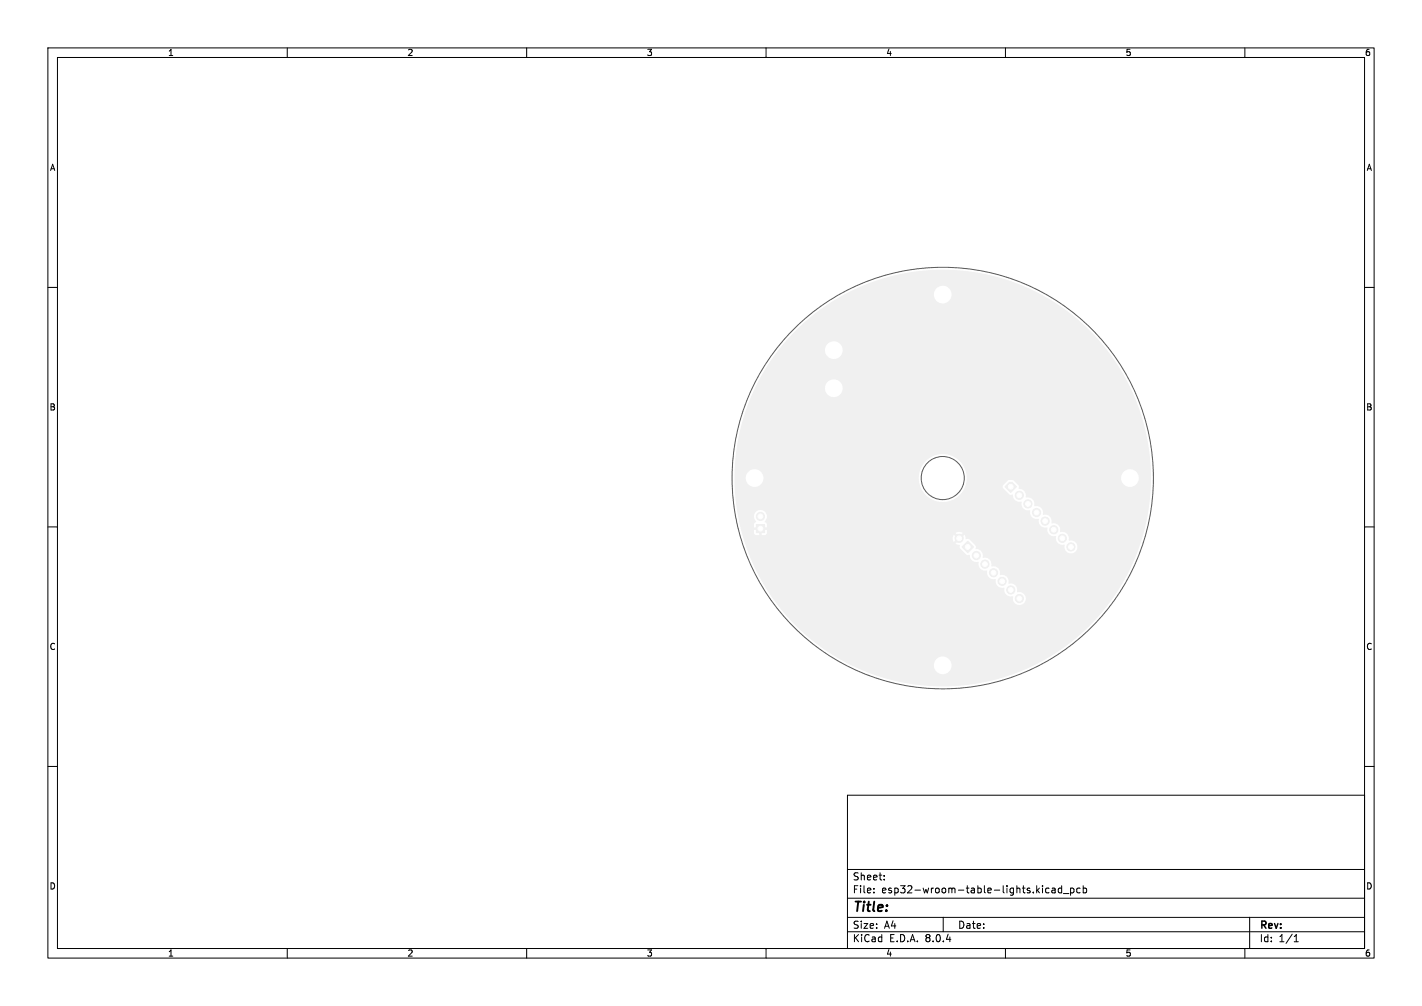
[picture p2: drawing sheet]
<svg xmlns="http://www.w3.org/2000/svg" width="297mm" height="210mm" viewBox="0 0 297 210" stroke-linecap="round" stroke-linejoin="round" font-family="sans-serif">
<g fill="#f0f0f0" stroke="#f0f0f0" stroke-width=".21">
<path d="M158 109.5h1.7v1.7h-1.7z"/>
<path d="M210.8 100.7h.6l.9 .9-1.2 1.2-1.2-1.2z"/>
<path d="M202.1 113l1.2 1.2-1.2 1.2-1.2-1.2z"/>
<circle cx="158.8" cy="107.8" r=".85"/>
<circle cx="212.9" cy="103.4" r=".85"/>
<circle cx="214.7" cy="105.2" r=".85"/>
<circle cx="216.5" cy="107" r=".85"/>
<circle cx="218.3" cy="108.8" r=".85"/>
<circle cx="220.1" cy="110.6" r=".85"/>
<circle cx="221.9" cy="112.4" r=".85"/>
<circle cx="223.7" cy="114.2" r=".85"/>
<circle cx="212.9" cy="125" r=".85"/>
<circle cx="211.1" cy="123.2" r=".85"/>
<circle cx="209.3" cy="121.4" r=".85"/>
<circle cx="207.5" cy="119.6" r=".85"/>
<circle cx="205.7" cy="117.8" r=".85"/>
<circle cx="203.9" cy="116" r=".85"/>
<circle cx="200.3" cy="112.4" r=".85"/>
</g>
<path d="M166.1 69a43.5 43.5 0 0 1 51.2-7.6h-18.5l-.1-.3a1.85 1.85 0 0 0-3-1 1.85 1.85 0 0 0 .5 3.1 1.85 1.85 0 0 0 2.6-1.8h18.5l1 .5a43.5 43.5 0 0 1 12.8 11.1h-55.1v-.3a1.85 1.85 0 0 0-3-1 1.85 1.85 0 0 0 .4 3.1 1.85 1.85 0 0 0 2.6-1.8h55.1l3 4.3 2 3.6h-60.1a1.85 1.85 0 0 0-2.8-1.4 1.85 1.85 0 0 0 0 3.1 1.85 1.85 0 0 0 2.8-1.4v-.3h60.1a43.4 43.4 0 0 1 4.3 18.8h-2.5l-.1-.3a1.85 1.85 0 0 0-2-1.4 1.85 1.85 0 0 0-1.6 1.8h-32.3v-.4a5 5 0 0 0-5.2-4.6 5 5 0 0 0-4.8 4.9h-32.4l-.1-.3a1.85 1.85 0 0 0-3-1 1.85 1.85 0 0 0 .5 3.1 1.85 1.85 0 0 0 2.6-1.8h32.4v.1a5 5 0 0 0 5 5 5 5 0 0 0 5-5h32.3v.1a1.85 1.85 0 0 0 1.9 1.8 1.85 1.85 0 0 0 1.8-2h2.5v.1a43.7 43.7 0 0 1-2.4 14.2v.2h-13a1.41 1.41 0 0 0-1.8-1.4 1.47 1.47 0 0 0-1.8-1.8 1.47 1.47 0 0 0-1.8-1.7 1.47 1.47 0 0 0-1.8-1.8 1.47 1.47 0 0 0-1.8-1.8 1.47 1.47 0 0 0-1.7-1.8 1.58 1.58 0 0 0-1.6-2v-.6l-1.2-1.1-1 .1-1 1v.6l1.3 1.3h.7a1.59 1.59 0 0 0 1.9 1.6 1.42 1.42 0 0 0 1.7 1.7l.1 .7 .2 .6h-55.2v-.2a1.37 1.37 0 0 0-2.1-.9 1.37 1.37 0 0 0-.2 2.2l-.4 .4v.8h.9v.5h-.9v.8l.4 .3h.7v-.9h.5v.9h.6l.4-.3 .1-.8h-.9v-.5h.9l-.1-.8-.4-.4 .4-.6 .1-.5h55.2l.6 .5h.9a1.47 1.47 0 0 0 1.8 1.8 1.47 1.47 0 0 0 1.8 1.8 1.47 1.47 0 0 0 1.8 1.8 1.39 1.39 0 0 0 1.1 1.8 1.39 1.39 0 0 0 1.6-1.3h13l-.4 1a43.5 43.5 0 0 1-4.9 9.3l-.3 .5h-18.1l-.1-.3a1.43 1.43 0 0 0-1.7-1.1 1.48 1.48 0 0 0-1.8-1.8 1.47 1.47 0 0 0-1.8-1.8 1.48 1.48 0 0 0-1.8-1.8 1.47 1.47 0 0 0-1.8-1.8 1.57 1.57 0 0 0-1.6-1.9l.1-.6-1.4-1.4h-.7l-.3-.9-.6 .7-.3-.4 .5-.7-.7-.2-.7 .3 .6 .6-.4 .4-.6-.7a1.32 1.32 0 0 0 0 1.5l.6-.6 .4 .4-.6 .6 .9 .3v.6l1.4 1.4 .7 .1a1.56 1.56 0 0 0 1.8 1.5 1.42 1.42 0 0 0 1.8 1.7 1.47 1.47 0 0 0 1.8 1.8 1.47 1.47 0 0 0 1.8 1.8 1.47 1.47 0 0 0 1.8 1.8 1.39 1.39 0 0 0 1 1.8 1.39 1.39 0 0 0 1.7-1.3h18.1l-.5 .6a43.4 43.4 0 0 1-15.7 13.2h-17.4l-.1-.3a1.85 1.85 0 0 0-3-1 1.85 1.85 0 0 0 .5 3.1 1.85 1.85 0 0 0 2.6-1.8h17.4l-1.8 .8a43.5 43.5 0 0 1-53.4-15.2 43.5 43.5 0 0 1 5.1-55.4z" fill="#f0f0f0"/>
<g fill="#fff" stroke="#fff" stroke-width=".21">
<circle cx="158.8" cy="110.3" r=".5"/>
<circle cx="158.8" cy="107.8" r=".5"/>
<circle cx="174.2" cy="81.1" r="1.6"/>
<circle cx="174.2" cy="73.1" r="1.6"/>
<circle cx="196.9" cy="61.5" r="1.6"/>
<circle cx="196.9" cy="138.9" r="1.6"/>
<circle cx="211.1" cy="101.6" r=".5"/>
<circle cx="212.9" cy="103.4" r=".5"/>
<circle cx="214.7" cy="105.2" r=".5"/>
<circle cx="216.5" cy="107" r=".5"/>
<circle cx="218.3" cy="108.8" r=".5"/>
<circle cx="220.1" cy="110.6" r=".5"/>
<circle cx="221.9" cy="112.4" r=".5"/>
<circle cx="223.7" cy="114.2" r=".5"/>
<circle cx="212.9" cy="125" r=".5"/>
<circle cx="211.1" cy="123.2" r=".5"/>
<circle cx="209.3" cy="121.4" r=".5"/>
<circle cx="207.5" cy="119.6" r=".5"/>
<circle cx="205.7" cy="117.8" r=".5"/>
<circle cx="203.9" cy="116" r=".5"/>
<circle cx="202.1" cy="114.2" r=".5"/>
<circle cx="200.3" cy="112.4" r=".5"/>
<circle cx="157.6" cy="99.8" r="1.6"/>
<circle cx="236" cy="99.8" r="1.6"/>
</g>
<g fill="none" stroke="#000" stroke-width=".21">
<path d="M10 10h277v190h-277zM12 12h273v186h-273zM60 10v2M110 10v2M160 10v2M210 10v2M260 10v2M10 60h2M285 60h2M10 110h2M285 110h2M10 160h2"/>
<path d="M285 160h2M177 166h108v32h-108zM60 198v2M110 198v2M160 198v2M177 194.5h108M177 191.5h108M177 187.5h108M177 181.5h108M182.5 186.3v.1M182.5 185.5v.1M184.7 183.6v.1"/>
<path d="M184.7 182.8v.1M197 191.5v3M210 198v2M219.1 185.5l-.4-.1-.3 .3 .1 .6h.6M219.7 185.5h.6l.1 .9M220.4 185.8h-.5l-.2 .2 .2 .4 .5-.1M221.7 185.5l-.4-.1-.3 .3 .2 .6h.5M221.7 184.9v1.5M222.1 186.5h1.1M223.6 185.5l.4-.1 .3 .3-.1 .6h-.6M223.6 185.4v1.5M225.6 185.5l-.4-.1-.3 .3 .1 .6h.6"/>
<path d="M226.2 185.5l.5-.1 .3 .3-.2 .6h-.6M226.2 184.9v1.5M260 198v2M261 191.5v6.5M270.3 196.6h.9M270.3 195.5l.4-.4v1.5"/>
</g>
<g fill="none" stroke="#575757" stroke-width=".21">
<circle cx="196.9" cy="99.8" r="44"/>
<circle cx="196.9" cy="99.8" r="4.5"/>
</g>
<text font-size="2.8" x="178" y="190.9">Title:</text>
<g font-size="2.1">
<text x="178" y="184">Sheet:</text>
<text x="178" y="186.7">File:</text>
<text x="184.1" y="186.7">esp32-wroom-table-lights.kicad_pcb</text>
<text x="178" y="196.9">KiCad</text>
<text x="178" y="194.1">Size:</text>
<text x="184.7" y="194.1">A4</text>
<text x="185.7" y="196.9">E.D.A.</text>
<text x="193.3" y="196.9">8.0.4</text>
<text x="200" y="194.1">Date:</text>
<text x="263" y="194.3">Rev:</text>
<text x="263" y="196.9">Id:</text>
<text x="267.1" y="196.9">1/1</text>
</g>
<g font-size="1.8">
<text x="35" y="11.9">1</text>
<text x="85" y="11.9">2</text>
<text x="135" y="11.9">3</text>
<text x="185" y="11.9">4</text>
<text x="235" y="11.9">5</text>
<text x="285" y="11.9">6</text>
<text x="10.3" y="35.9">A</text>
<text x="285.4" y="35.9">A</text>
<text x="10.3" y="85.9">B</text>
<text x="285.3" y="85.9">B</text>
<text x="10.3" y="135.9">C</text>
<text x="285.3" y="135.9">C</text>
<text x="10.3" y="185.9">D</text>
<text x="285.3" y="185.9">D</text>
<text x="35" y="199.9">1</text>
<text x="85" y="199.9">2</text>
<text x="135" y="199.9">3</text>
<text x="185" y="199.9">4</text>
<text x="235" y="199.9">5</text>
<text x="285" y="199.9">6</text>
</g>
</svg>
